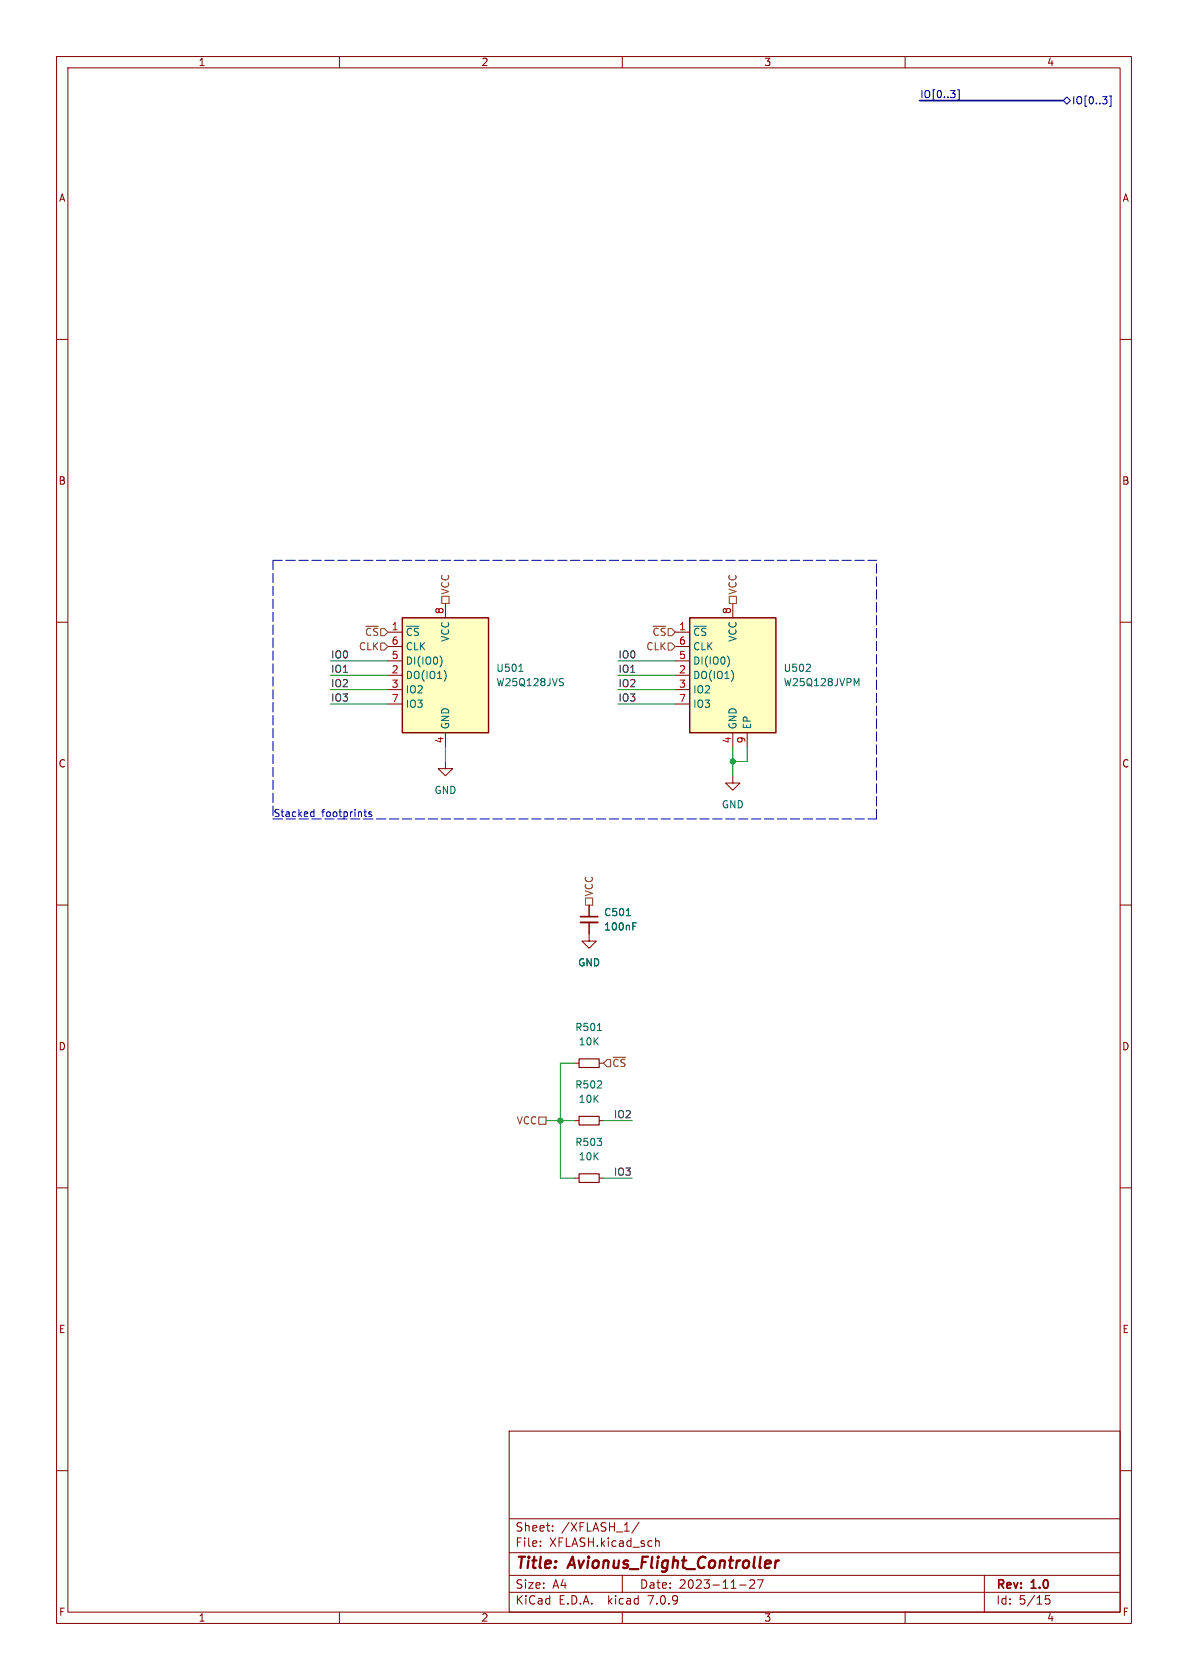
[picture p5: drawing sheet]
<svg xmlns="http://www.w3.org/2000/svg" width="210mm" height="297mm" viewBox="0 0 210 297" stroke-linecap="round" stroke-linejoin="round" font-family="sans-serif">
<g fill="none" stroke="#840000" stroke-width=".18">
<path d="M10 10h190v277h-190zM12 12h186v273h-186zM60 10v2M110 10v2M160 10v2M10 60h2M198 60h2M10 110h2M68.6 111.8h2.5M68.6 119.4h2.5M68.6 116.8h2.5M68.6 114.3h2.5"/>
<path d="M78.7 106.7v2.5M119.4 111.8h2.5M119.4 119.4h2.5M119.4 116.8h2.5M119.4 114.3h2.5M129.5 106.7v2.5M198 110h2M68.6 121.9h2.5M68.6 124.5h2.5M78.7 134.6v1.3h1.3l-1.3 1.3-1.2-1.3h1.2M78.7 129.5v2.6M119.4 121.9h2.5"/>
<path d="M119.4 124.5h2.5M129.5 137.2v1.2h1.3l-1.3 1.3-1.2-1.3h1.2M129.5 129.5v2.6M132.1 129.5v2.6M10 160h2M198 160h2M104.1 163.1v3.3h1.3l-1.3 1.2-1.2-1.2h1.2M104.1 160v2.1M101.6 188h.8M101.6 198.1h.8M105.9 188h.8M105.9 198.1h.8"/>
<path d="M10 210h2M101.6 208.3h.8M105.9 208.3h.8M198 210h2M10 260h2M90 253h108v32h-108zM198 260h2M90 278.5h108M90 274.5h108M90 268.5h108M95.5 273.2v.2M95.5 272.5v.1"/>
<path d="M97.7 270.5v.2M97.7 269.8v.1M110 278.5v3M113 269.1l-1.3 1.9M115.9 271.9v1.5M115.9 272.5l.2-.1 .4 .1v.9M133.3 279.4v.5l-.8 .9h.9M134.9 279.3l-.6 1.5M174 278.5v6.5M60 285v2M90 281.5h108M110 285v2"/>
<path d="M130.8 280.2h1.1M160 285v2M185.5 282.1h-.7v.7l.2-.1h.5l.1 .2-.1 .5-.2 .2-.5-.2"/>
</g>
<path d="M137.1 275.9l-.1 1.3M137.7 275.9l-.4 .1-.2 .3" fill="none" stroke="#840000" stroke-width=".4"/>
<g fill="#ffffc2" stroke="#ffffc2" stroke-width=".18">
<path d="M71.1 109.2h15.3v20.3h-15.3z"/>
<path d="M121.9 109.2h15.3v20.3h-15.3z"/>
</g>
<path d="M71.1 109.2h15.3v20.3h-15.3zM121.9 109.2h15.3v20.3h-15.3z" fill="none" stroke="#840000" stroke-width=".25"/>
<g fill="none" stroke="#006464" stroke-width=".18">
<path d="M77.8 116a1.49 1.49 0 0 1 0 1.8M78.8 119.1v.8M91.7 118.7h.8M99.1 120h.5M128.6 116a1.49 1.49 0 0 1 0 1.8M129.6 119.1v.8M142.5 118.7h.8M143.2 117.5v.5M99.4 120.6l.2 .3-.2 .3M151.4 120.9l.4-.9v1.2M110.7 161.9h.7M111.9 163.8h.4"/>
<path d="M111.9 163.1h.6M105.6 182.2h.7"/>
</g>
<path d="M102.4 187.2h3.5v1.5h-3.5zM102.4 197.4h3.5v1.5h-3.5zM102.4 207.5h3.5v1.5h-3.5z" fill="none" stroke="#840000" stroke-width=".2"/>
<path d="M102.6 163.1h3.1" fill="none" stroke="#840000" stroke-width=".33"/>
<path d="M102.6 162.1h3.1" fill="none" stroke="#840000" stroke-width=".3"/>
<path d="M67.3 113.7h.6l.7 .6-.7 .6h-.6zM78.1 105.4h1.3v1.3h-1.3zM118.1 113.7h.6l.7 .6-.7 .6h-.6zM128.9 105.4h1.3v1.3h-1.3zM103.5 158.8h1.3v1.2h-1.3zM95.2 197.5h1.3v1.3h-1.3zM107.3 187.3h.6v1.3h-.6l-.6-.6z" fill="none" stroke="#725600" stroke-width=".18"/>
<path d="M169.3 15.9h.3v1.8h-.3M188 17.8l.6-.7 .6 .7-.6 .6zM196.1 17h.3v1.8h-.3" fill="none" stroke="#000084" stroke-width=".18"/>
<path d="M55.1 143.5l.4 .1M55.5 143.1v1.3M55.5 144.3l-.4 .1M64.3 143.5h.5M64.7 144.4h.1M65.7 143.6l-.3-.1-.2 .2v.2l.5 .1v.3h-.5" fill="none" stroke="#0000c2" stroke-width=".18"/>
<path d="M48.3 99.1v45.7M48.3 99.1h106.6M48.3 144.8h106.6M154.9 144.8v-45.7" fill="none" stroke="#0000c2" stroke-width=".18" stroke-dasharray="1.7 .6"/>
<path d="M162.6 17.8h25.4" fill="none" stroke="#000084" stroke-width=".3"/>
<g fill="none" stroke="#009600" stroke-width=".18">
<path d="M58.4 116.8h10.2M58.4 119.4h10.2M109.2 116.8h10.2M109.2 119.4h10.2M58.4 124.5h10.2M58.4 121.9h10.2M78.7 132.1v2.5M109.2 124.5h10.2M109.2 121.9h10.2M129.5 132.1v5.1M132.1 132.1v2.5h-2.6M96.5 198.1h5.1"/>
<path d="M101.6 188h-2.5v20.3h2.5M106.7 198.1h5.1M106.7 208.3h5.1"/>
</g>
<g fill="#009600" stroke="#009600" stroke-width=".18">
<circle cx="129.5" cy="134.6" r=".46"/>
<circle cx="99.1" cy="198.1" r=".46"/>
</g>
<g font-size="2.8" fill="#840000">
<text x="91" y="277.9">Title:</text>
<text x="100.7" y="277.9">Avionus_Flight_Controller</text>
</g>
<g font-size="2.1" fill="#840000">
<text x="91" y="273.7">File:</text>
<text x="91" y="271">Sheet:</text>
<text x="97.1" y="273.7">XFLASH.kicad_sch</text>
<text x="99.2" y="271">/XFLASH_1/</text>
<text x="91" y="281.1">Size:</text>
<text x="97.7" y="281.1">A4</text>
<text x="113" y="281.1">Date:</text>
<text x="120" y="281.1">2023-11-27</text>
<text x="176" y="281.3">Rev:</text>
<text x="182.4" y="281.3">1.0</text>
<text x="91" y="283.9">KiCad</text>
<text x="98.7" y="283.9">E.D.A.</text>
<text x="107.6" y="283.9">kicad</text>
<text x="114.9" y="283.9">7.0.9</text>
<text x="176" y="283.9">Id:</text>
<text x="180.1" y="283.9">5/15</text>
</g>
<g font-size="1.8" fill="#840000">
<text x="35" y="11.9">1</text>
<text x="85" y="11.9">2</text>
<text x="135" y="11.9">3</text>
<text x="185" y="11.9">4</text>
<text x="10.3" y="35.9">A</text>
<text x="198.4" y="35.9">A</text>
<text x="10.3" y="85.9">B</text>
<text x="198.3" y="85.9">B</text>
<text x="10.3" y="135.9">C</text>
<text x="198.3" y="135.9">C</text>
<text x="10.3" y="185.9">D</text>
<text x="198.3" y="185.9">D</text>
<text x="10.3" y="235.9">E</text>
<text x="198.3" y="235.9">E</text>
<text x="10.3" y="285.9">F</text>
<text x="35" y="286.9">1</text>
<text x="85" y="286.9">2</text>
<text x="135" y="286.9">3</text>
<text x="185" y="286.9">4</text>
<text x="198.4" y="285.9">F</text>
</g>
<g font-size="1.8" fill="#000084">
<text x="162.6" y="17.4">IO[0..3]</text>
<text x="189.4" y="18.6">IO[0..3]</text>
</g>
<g font-size="1.8" fill="#725600">
<text x="79.6" y="105.2" transform="rotate(-90 79.6 105.2)">VCC</text>
<text x="130.4" y="105.2" transform="rotate(-90 130.4 105.2)">VCC</text>
<text x="64.4" y="112.6">~{CS}</text>
<text x="115.2" y="112.6">~{CS}</text>
<text x="63.3" y="115.2">CLK</text>
<text x="114.1" y="115.2">CLK</text>
<text x="105" y="158.6" transform="rotate(-90 105 158.6)">VCC</text>
<text x="108.1" y="188.8">~{CS}</text>
<text x="91.2" y="199">VCC</text>
</g>
<g font-size="1.8" fill="#a90000">
<text x="69.1" y="111.5">1</text>
<text x="78.5" y="108.7" transform="rotate(-90 78.5 108.7)">8</text>
<text x="119.9" y="111.5">1</text>
<text x="129.3" y="108.7" transform="rotate(-90 129.3 108.7)">8</text>
<text x="69.1" y="119.1">2</text>
<text x="69.1" y="116.6">5</text>
<text x="69.1" y="114">6</text>
<text x="119.9" y="119.1">2</text>
<text x="119.9" y="116.6">5</text>
<text x="119.9" y="114">6</text>
<text x="69.1" y="121.7">3</text>
<text x="69.1" y="124.2">7</text>
<text x="119.9" y="121.7">3</text>
<text x="119.9" y="124.2">7</text>
<text x="78.5" y="131.5" transform="rotate(-90 78.5 131.5)">4</text>
<text x="129.3" y="131.5" transform="rotate(-90 129.3 131.5)">4</text>
<text x="131.8" y="131.5" transform="rotate(-90 131.8 131.5)">9</text>
</g>
<g font-size="1.8" fill="#006464">
<text x="71.6" y="112.6">~{CS}</text>
<text x="79.6" y="113.6" transform="rotate(-90 79.6 113.6)">VCC</text>
<text x="122.4" y="112.6">~{CS}</text>
<text x="130.4" y="113.6" transform="rotate(-90 130.4 113.6)">VCC</text>
<text x="71.6" y="117.7">DI(IO0)</text>
<text x="71.6" y="115.2">CLK</text>
<text x="87.6" y="119">U501</text>
<text x="122.4" y="117.7">DI(IO0)</text>
<text x="122.4" y="115.2">CLK</text>
<text x="138.4" y="119">U502</text>
<text x="71.6" y="120.2">DO(IO1)</text>
<text x="71.6" y="122.8">IO2</text>
<text x="71.6" y="125.3">IO3</text>
<text x="87.6" y="121.5">W25Q128JVS</text>
<text x="122.4" y="120.2">DO(IO1)</text>
<text x="122.4" y="122.8">IO2</text>
<text x="122.4" y="125.3">IO3</text>
<text x="138.4" y="121.5">W25Q128JVPM</text>
<text x="79.6" y="129" transform="rotate(-90 79.6 129)">GND</text>
<text x="130.4" y="129" transform="rotate(-90 130.4 129)">GND</text>
<text x="132.9" y="129" transform="rotate(-90 132.9 129)">EP</text>
<text x="76.7" y="140.6">GND</text>
<text x="127.5" y="143.1">GND</text>
<text x="106.7" y="162.2">C501</text>
<text x="106.7" y="164.7">100nF</text>
<text x="102.1" y="171">GND</text>
<text x="101.6" y="182.5">R501</text>
<text x="102.2" y="185">10K</text>
<text x="101.6" y="192.6">R502</text>
<text x="102.2" y="195.2">10K</text>
<text x="101.6" y="202.8">R503</text>
<text x="102.2" y="205.3">10K</text>
</g>
<g font-size="1.8" fill="#0f0f0f">
<text x="58.4" y="116.5">IO0</text>
<text x="58.4" y="119">IO1</text>
<text x="109.2" y="116.5">IO0</text>
<text x="109.2" y="119">IO1</text>
<text x="58.4" y="121.6">IO2</text>
<text x="58.4" y="124.1">IO3</text>
<text x="109.2" y="124.1">IO3</text>
<text x="109.2" y="121.6">IO2</text>
<text x="108.4" y="197.8">IO2</text>
<text x="108.4" y="207.9">IO3</text>
</g>
<g font-size="1.8" fill="#0000c2">
<text x="48.3" y="144.5">Stacked</text>
<text x="56.9" y="144.5">footprints</text>
</g>
</svg>
